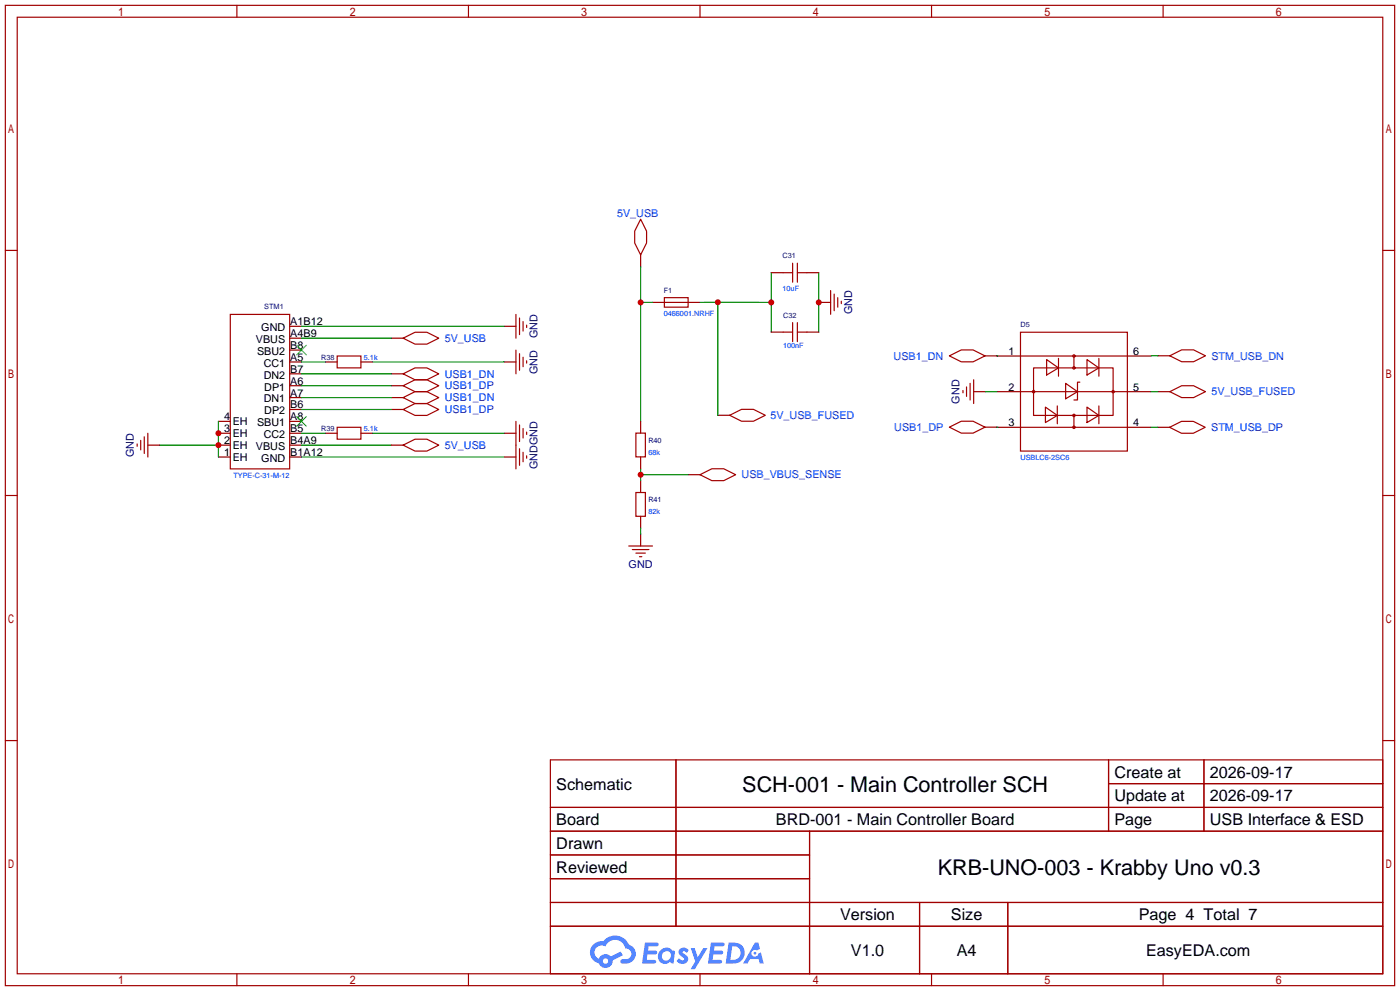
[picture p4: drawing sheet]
<svg xmlns="http://www.w3.org/2000/svg" width="299mm" height="212mm" viewBox="0 0 299 212" stroke-linecap="round" stroke-linejoin="round" font-family="sans-serif">
<g fill="none" stroke="#a10000" stroke-width=".25">
<path d="M1.1 1.1h297.2v209.6h-297.2zM3.7 3.7h292.1v204.5h-292.1zM50.7 1.1v2.6M100.2 1.1v2.6M149.7 1.1v2.6M199.3 1.1v2.6M248.8 1.1v2.6M1.1 53.5h2.6M295.8 53.5h2.5M1.1 105.9h2.6M295.8 105.9h2.5M1.1 158.3h2.6"/>
<path d="M295.8 158.3h2.5M117.7 162.4h178.1v45.8h-178.1zM117.7 172.6h178.1M117.7 177.7h178.1M144.6 162.4v35.6M173.2 177.7v30.5M237.1 162.4v15.3M237.1 167.5h58.7M257.5 162.4v15.3M117.7 182.8h55.5M117.7 192.9h178.1M117.7 187.8h55.5"/>
<path d="M117.7 198h178.1M196.7 192.9v15.3M215.6 192.9v15.3M50.7 208.2v2.5M100.2 208.2v2.5M149.7 208.2v2.5M199.3 208.2v2.5M248.8 208.2v2.5"/>
</g>
<g fill="#5487ff">
<path d="M145.5 202.8a1.3 1.3 0 0 1 1.8 .3l-.4 .6a.54 .54 0 0 0-.9-.2l.1 .2a1.28 1.28 0 0 1 .8 2 1.53 1.53 0 0 1-2.2-.3l.5-.6 .8 .5a.31 .31 0 0 0 .4-.3 .31 .31 0 0 0-.3-.3 1.12 1.12 0 0 1-.6-1.9z"/>
<path d="M147.7 202.7h.9l.7 1.9 1.1-1.9h.9l-2.7 4.5h-.9l1-1.7z"/>
<path d="M138 201.5h1.6a1.31 1.31 0 0 1 1.2 .2 .4 .4 0 0 1-.3 .6h-1.8l-.1 .9h1.6a.4 .4 0 0 1 .4 .4 .4 .4 0 0 1-.4 .4h-1.7l-.2 1.2h1.4a.46 .46 0 0 1 .5 .1 .46 .46 0 0 1 .1 .5l-.3 .2h-2.7z"/>
<path d="M152.1 201.5h1.6a1.32 1.32 0 0 1 1.3 .2 .39 .39 0 0 1-.4 .6h-1.7l-.2 .9h1.7a.4 .4 0 0 1 .3 .4 .4 .4 0 0 1-.4 .4h-1.7l-.2 1.2h1.4a.46 .46 0 0 1 .5 .1 .46 .46 0 0 1 .1 .5l-.3 .2h-2.7z"/>
<path d="M161.5 201.5h.7l.4 1.3-.7 .4a.75 .75 0 0 0-1.1 .3 .75 .75 0 0 0 .5 1 .75 .75 0 0 0 .9-.6l.6-.3 .6 2.4h-.9l-.2-1h-1.9l-.5 1h-.9z"/>
<path d="M155.9 201.5l-.7 4.5h1.5a2.27 2.27 0 0 0 2.6-2.3 2.27 2.27 0 0 0-2.7-2.2zM156.6 202.3a1.5 1.5 0 0 1 1.8 1.5 1.5 1.5 0 0 1-1.9 1.4h-.3z"/>
<path d="M141.3 203.1a1.6 1.6 0 0 0-.3 2.3 1.6 1.6 0 0 0 2.3 .2l.8 .4 .3-2.5-.2-.3h-.4a1.58 1.58 0 0 0-2.5-.1zM141.9 203.6a.98 .98 0 0 1 1.6 .5 .98 .98 0 0 1-1.1 1.2 .94 .94 0 0 1-.8-.6 .94 .94 0 0 1 .3-1.1z"/>
<path d="M126.9 201.9a2.37 2.37 0 0 0 1.2 4 1.54 1.54 0 0 0 1.7 1 1.54 1.54 0 0 0 1.3-1.6l2.1-1.1-.5-.8-2 1.1a1.57 1.57 0 0 0-2.6 .4 1.5 1.5 0 0 1-.8-2.1 1.5 1.5 0 0 1 2.2-.5 2.23 2.23 0 0 1 2.3-1.4 2.23 2.23 0 0 1 2 1.8 1.16 1.16 0 0 1 1.2 1.1 1.16 1.16 0 0 1-1 1.3h-.7a.47 .47 0 0 0-.6 .3 .47 .47 0 0 0 .4 .6 2.17 2.17 0 0 0 2.5-1 2.17 2.17 0 0 0-.3-2.7l-.8-.4a3.2 3.2 0 0 0-5.4-.7l-1.2 .1zM129 205.4a.58 .58 0 0 1 1.1 0 .58 .58 0 0 1-1.1 0z"/>
<circle cx="161.5" cy="203.8" r=".28"/>
</g>
<path d="M49.3 67.2h12.7v33h-12.7z" fill="none" stroke="#a10000" stroke-width=".25"/>
<g fill="none" stroke="#870000" stroke-width=".25">
<path d="M62 69.8h2.5M62 72.3h2.5M62 74.8h2.5M62 77.4h2.5M62 79.9h2.5M46.7 90.1h2.6M46.7 92.6h2.6M46.7 95.2h2.6M46.7 97.7h2.6M62 82.5h2.5M62 85h2.5M62 87.5h2.5"/>
<path d="M62 90.1h2.5M62 92.6h2.5M62 95.2h2.5M62 97.7h2.5"/>
</g>
<path d="M63.5 73.8l2 2M65.5 73.8l-2 2M63.5 89.1l2 2M65.5 89.1l-2 2" fill="none" stroke="#3c3" stroke-width=".25"/>
<path d="M34.2 95.2h12.5M46.7 90.1v7.6" fill="none" stroke="#008700" stroke-width=".25"/>
<g fill="#c00">
<circle cx="46.7" cy="95.2" r=".63"/>
<circle cx="46.7" cy="92.6" r=".63"/>
</g>
<g fill="none" stroke="#870000" stroke-width=".25">
<path d="M137 54.5v2.5M69.6 77.4h2.5M77.2 77.4h2.5M83.7 79.9h2.5M83.7 72.3h2.5M107.8 69.8h2.6M107.8 77.4h2.6M139.6 64.6h2.5M147.2 64.6h2.5M210.7 76.1h7.6M241.1 76.1h5.1M247.7 76.1h2.5"/>
<path d="M31.6 95.2h2.6M69.6 92.6h2.5M77.2 92.6h2.5M83.7 95.2h2.5M83.7 87.5h2.5M83.7 85h2.5M83.7 82.5h2.5M107.8 97.7h2.6M107.8 92.6h2.6M153.5 88.8h2.6M208.3 83.7h2.5M210.7 91.3h7.6"/>
<path d="M213.2 83.7h5.1M241.1 83.7h5.1M241.1 91.3h5.1M247.6 91.3h2.6M137 114.2v2.5M147.2 101.5h2.5"/>
</g>
<g fill="none" stroke="#a10000" stroke-width=".25">
<path d="M137 46.9l1.3 2.5v2.5l-1.3 2.6-1.2-2.6v-2.5zM72.1 76.1h5.1v2.5h-5.1zM86.2 79.9l2.6-1.3h2.5l2.6 1.3-2.6 1.3h-2.5zM86.2 72.3l2.6-1.3h2.5l2.6 1.3-2.6 1.3h-2.5zM110.4 67.2v5.1M110.4 74.8v5.1M111.1 68v3.5M111.1 75.6v3.6M111.9 68.7v2.1M111.9 76.4v2M112.6 69.5v.5M112.6 77.1v.5"/>
<path d="M142.1 63.6h5.1v2.1h-5.1zM142.1 64.6h5.1M203.1 76.1l2.5-1.3h2.6l2.5 1.3-2.5 1.2h-2.6zM218.3 71h22.8v25.4h-22.8zM218.3 76.1h22.8M221.1 78.6h17v10.2h-17zM223.9 76.9l2.5 1.7-2.5 1.6zM226.4 76.6v3.8M229.7 76.1v2.5M232.5 76.9l2.6 1.7-2.6 1.6zM235.1 76.6v3.8M250.2 76.1l2.6-1.3h2.5l2.5 1.3-2.5 1.2h-2.5z"/>
<path d="M29.3 94.9v.5M30.1 94.1v2.1M30.9 93.4v3.5M31.6 92.6v5.1M72.1 91.3h5.1v2.6h-5.1zM86.2 87.5l2.6-1.2h2.5l2.6 1.2-2.6 1.3h-2.5zM86.2 85l2.6-1.3h2.5l2.6 1.3-2.6 1.3h-2.5zM86.2 82.5l2.6-1.3h2.5l2.6 1.3-2.6 1.2h-2.5zM86.2 95.2l2.6-1.3h2.5l2.6 1.3-2.6 1.2h-2.5zM110.4 90.1v10.1M111.1 90.8v3.6M111.1 95.9v3.6"/>
<path d="M111.9 91.6v2M111.9 96.7v2M112.6 92.4v.5M112.6 97.4v.5M156.1 88.8l2.5-1.3h2.6l2.5 1.3-2.5 1.2h-2.6zM203.1 91.3l2.5-1.3h2.6l2.5 1.3-2.5 1.3h-2.6zM206 83.5v.5M206.7 82.7v2M207.5 81.9v3.6M208.3 81.2v5.1M218.3 91.3h22.8M218.3 83.7h22.8"/>
<path d="M223.6 87l2.6 1.8-2.6 1.5zM226.2 86.8v3.8M227.9 81.9l2.6 1.8-2.6 1.5zM229.7 88.8v2.5M231 81.7h-.5v3.8h-.8M232.5 87l2.6 1.8-2.6 1.5zM235.1 86.8v3.8M250.2 91.3l2.5-1.2h2.6l2.5 1.2-2.5 1.3h-2.6zM134.5 116.7h5.1M135.3 117.5h3.5M136 118.2h2M136.8 119h.5"/>
<path d="M149.7 101.5l2.6-1.3h2.5l2.6 1.3-2.6 1.2h-2.5z"/>
<circle cx="229.7" cy="76.1" r=".25"/>
<circle cx="229.7" cy="78.6" r=".25"/>
<circle cx="221.1" cy="83.7" r=".25"/>
<circle cx="229.7" cy="88.8" r=".25"/>
<circle cx="229.7" cy="91.3" r=".25"/>
<circle cx="238.1" cy="83.7" r=".25"/>
</g>
<g fill="none" stroke="#008700" stroke-width=".25">
<path d="M165 58.3v12.7M64.5 69.8h43.3M64.5 77.4h5.1M64.5 79.9h19.2M64.5 72.3h19.2M79.7 77.4h28.1M153.5 64.6h-3.8M153.5 64.6h11.5M153.5 64.6v24.2M246.2 76.1h1.5M64.5 97.7h43.3M64.5 95.2h19.2"/>
<path d="M64.5 92.6h5.1M64.5 87.5h19.2M64.5 85h19.2M64.5 82.5h19.2M79.7 92.6h28.1M210.8 83.7h2.4M213.2 91.3h.1M246.2 91.3h1.4"/>
</g>
<g fill="#c00">
<circle cx="165" cy="64.6" r=".63"/>
<circle cx="153.5" cy="64.6" r=".63"/>
</g>
<path d="M175.1 64.6h2.6" fill="none" stroke="#870000" stroke-width=".25"/>
<path d="M177.7 62.1v5.1M178.4 62.9v3.5M179.2 63.6v2.1M180 64.4v.5" fill="none" stroke="#a10000" stroke-width=".25"/>
<path d="M175.1 58.3v12.7" fill="none" stroke="#008700" stroke-width=".25"/>
<circle cx="175.1" cy="64.6" r=".63" fill="#c00"/>
<path d="M167.5 58.3h2M169.5 56.3v4M170.6 58.3h2M170.6 56.3v4M250.2 83.7l2.6-1.2h2.5l2.5 1.2-2.5 1.3h-2.5zM136 105.3h2v5.1h-2z" fill="none" stroke="#a10000" stroke-width=".25"/>
<path d="M165 58.3h2.5M172.6 58.3h2.5M247.7 83.7h2.5M137 102.7v2.6M137 110.4v2.5" fill="none" stroke="#870000" stroke-width=".25"/>
<path d="M137 57v33M137 64.6h2.6M213.2 76.1h.1M246.2 83.7h1.5" fill="none" stroke="#008700" stroke-width=".25"/>
<circle cx="137" cy="64.6" r=".63" fill="#c00"/>
<path d="M137 100.2v2.5M137 101.5h10.2" fill="none" stroke="#008700" stroke-width=".25"/>
<circle cx="137" cy="101.5" r=".63" fill="#c00"/>
<path d="M137 112.9v1.3" fill="none" stroke="#008700" stroke-width=".25"/>
<path d="M165 71h2.5M172.6 71h2.5M137 90v2.6M137 97.7v2.5" fill="none" stroke="#870000" stroke-width=".25"/>
<path d="M167.5 71h2M169.5 69v4M170.6 71h2M170.6 69v4M136 92.6h2v5.1h-2z" fill="none" stroke="#a10000" stroke-width=".25"/>
<g font-size="4.6">
<text x="158.8" y="169.4">SCH-001 - Main Controller SCH</text>
<text x="200.6" y="187.1">KRB-UNO-003 - Krabby Uno v0.3</text>
</g>
<g font-size="3.5">
<text x="238.4" y="166.2">Create at</text>
<text x="258.8" y="166.2">2026-09-17</text>
<text x="119" y="168.8">Schematic</text>
<text x="238.4" y="171.3">Update at</text>
<text x="258.8" y="171.3">2026-09-17</text>
<text x="119" y="176.4">Board</text>
<text x="166" y="176.4">BRD-001 - Main Controller Board</text>
<text x="238.4" y="176.4">Page</text>
<text x="258.8" y="176.4">USB Interface &amp; ESD</text>
<text x="119" y="181.5">Drawn</text>
<text x="119" y="186.6">Reviewed</text>
<text x="179.7" y="196.7">Version</text>
<text x="203.4" y="196.7">Size</text>
<text x="243.6" y="196.7">Page 4 Total 7</text>
<text x="182" y="204.3">V1.0</text>
<text x="204.7" y="204.3">A4</text>
<text x="245.1" y="204.3">EasyEDA.com</text>
</g>
<g font-size="2.3" fill="#00f">
<text x="132" y="46.4">5V_USB</text>
<text x="95.1" y="73.1">5V_USB</text>
<text x="191.2" y="76.9">USB1_DN</text>
<text x="259.1" y="76.9">STM_USB_DN</text>
<text x="95.1" y="83.3">USB1_DP</text>
<text x="95.1" y="80.7">USB1_DN</text>
<text x="95.1" y="88.3">USB1_DP</text>
<text x="95.1" y="85.8">USB1_DN</text>
<text x="164.8" y="89.6">5V_USB_FUSED</text>
<text x="259.1" y="84.5">5V_USB_FUSED</text>
<text x="95.1" y="96">5V_USB</text>
<text x="191.3" y="92.1">USB1_DP</text>
<text x="259.1" y="92.1">STM_USB_DP</text>
<text x="158.6" y="102.3">USB_VBUS_SENSE</text>
</g>
<g font-size="2.3">
<text x="55.9" y="70.8">GND</text>
<text x="62.1" y="69.5">A1B12</text>
<text x="54.7" y="73.3">VBUS</text>
<text x="55" y="75.9">SBU2</text>
<text x="62.1" y="72.1">A4B9</text>
<text x="62.1" y="74.6">B8</text>
<text x="62.1" y="77.1">A5</text>
<text x="215.7" y="75.9">1</text>
<text x="242.4" y="75.9">6</text>
<text x="56.4" y="78.4">CC1</text>
<text x="56.4" y="81">DN2</text>
<text x="56.5" y="83.5">DP1</text>
<text x="62.1" y="79.7">B7</text>
<text x="62.1" y="82.2">A6</text>
<text x="215.7" y="83.5">2</text>
<text x="242.4" y="83.5">5</text>
<text x="48" y="89.8">4</text>
<text x="56.4" y="86">DN1</text>
<text x="56.5" y="88.6">DP2</text>
<text x="62.1" y="84.8">A7</text>
<text x="62.1" y="87.3">B6</text>
<text x="62.1" y="89.8">A8</text>
<text x="48" y="92.4">3</text>
<text x="48" y="94.9">2</text>
<text x="49.8" y="90.9">EH</text>
<text x="49.8" y="93.4">EH</text>
<text x="49.8" y="95.9">EH</text>
<text x="55" y="91.1">SBU1</text>
<text x="56.4" y="93.7">CC2</text>
<text x="62.1" y="92.4">B5</text>
<text x="62.1" y="94.9">B4A9</text>
<text x="215.7" y="91.1">3</text>
<text x="242.4" y="91.1">4</text>
<text x="48" y="97.5">1</text>
<text x="49.8" y="98.5">EH</text>
<text x="54.7" y="96.2">VBUS</text>
<text x="55.9" y="98.7">GND</text>
<text x="62.1" y="97.5">B1A12</text>
</g>
<g font-size="2.3" fill="#000080">
<text x="182.3" y="67.2" transform="rotate(-90 182.3 67.2)">GND</text>
<text x="115" y="72.3" transform="rotate(-90 115 72.3)">GND</text>
<text x="115" y="79.9" transform="rotate(-90 115 79.9)">GND</text>
<text x="205.3" y="86.3" transform="rotate(-90 205.3 86.3)">GND</text>
<text x="28.6" y="97.7" transform="rotate(-90 28.6 97.7)">GND</text>
<text x="115" y="100.3" transform="rotate(-90 115 100.3)">GNDGND</text>
<text x="134.5" y="121.3">GND</text>
</g>
<g font-size="1.6" fill="#000080">
<text x="167.4" y="55.2">C31</text>
<text x="142" y="62.5">F1</text>
<text x="56.5" y="66.1">STM1</text>
<text x="167.5" y="68">C32</text>
<text x="218.3" y="69.9">D5</text>
<text x="68.7" y="76.9">R38</text>
<text x="68.7" y="92.1">R39</text>
<text x="138.7" y="94.7">R40</text>
<text x="138.7" y="107.4">R41</text>
</g>
<g font-size="1.6" fill="#00f">
<text x="167.4" y="62.2">10uF</text>
<text x="142" y="67.5">0466001.NRHF</text>
<text x="77.8" y="76.9">5.1k</text>
<text x="167.5" y="74.3">100nF</text>
<text x="77.8" y="92.1">5.1k</text>
<text x="138.7" y="97.2">68k</text>
<text x="218.3" y="98.3">USBLC6-2SC6</text>
<text x="49.9" y="102.1">TYPE-C-31-M-12</text>
<text x="138.7" y="109.9">82k</text>
</g>
</svg>
